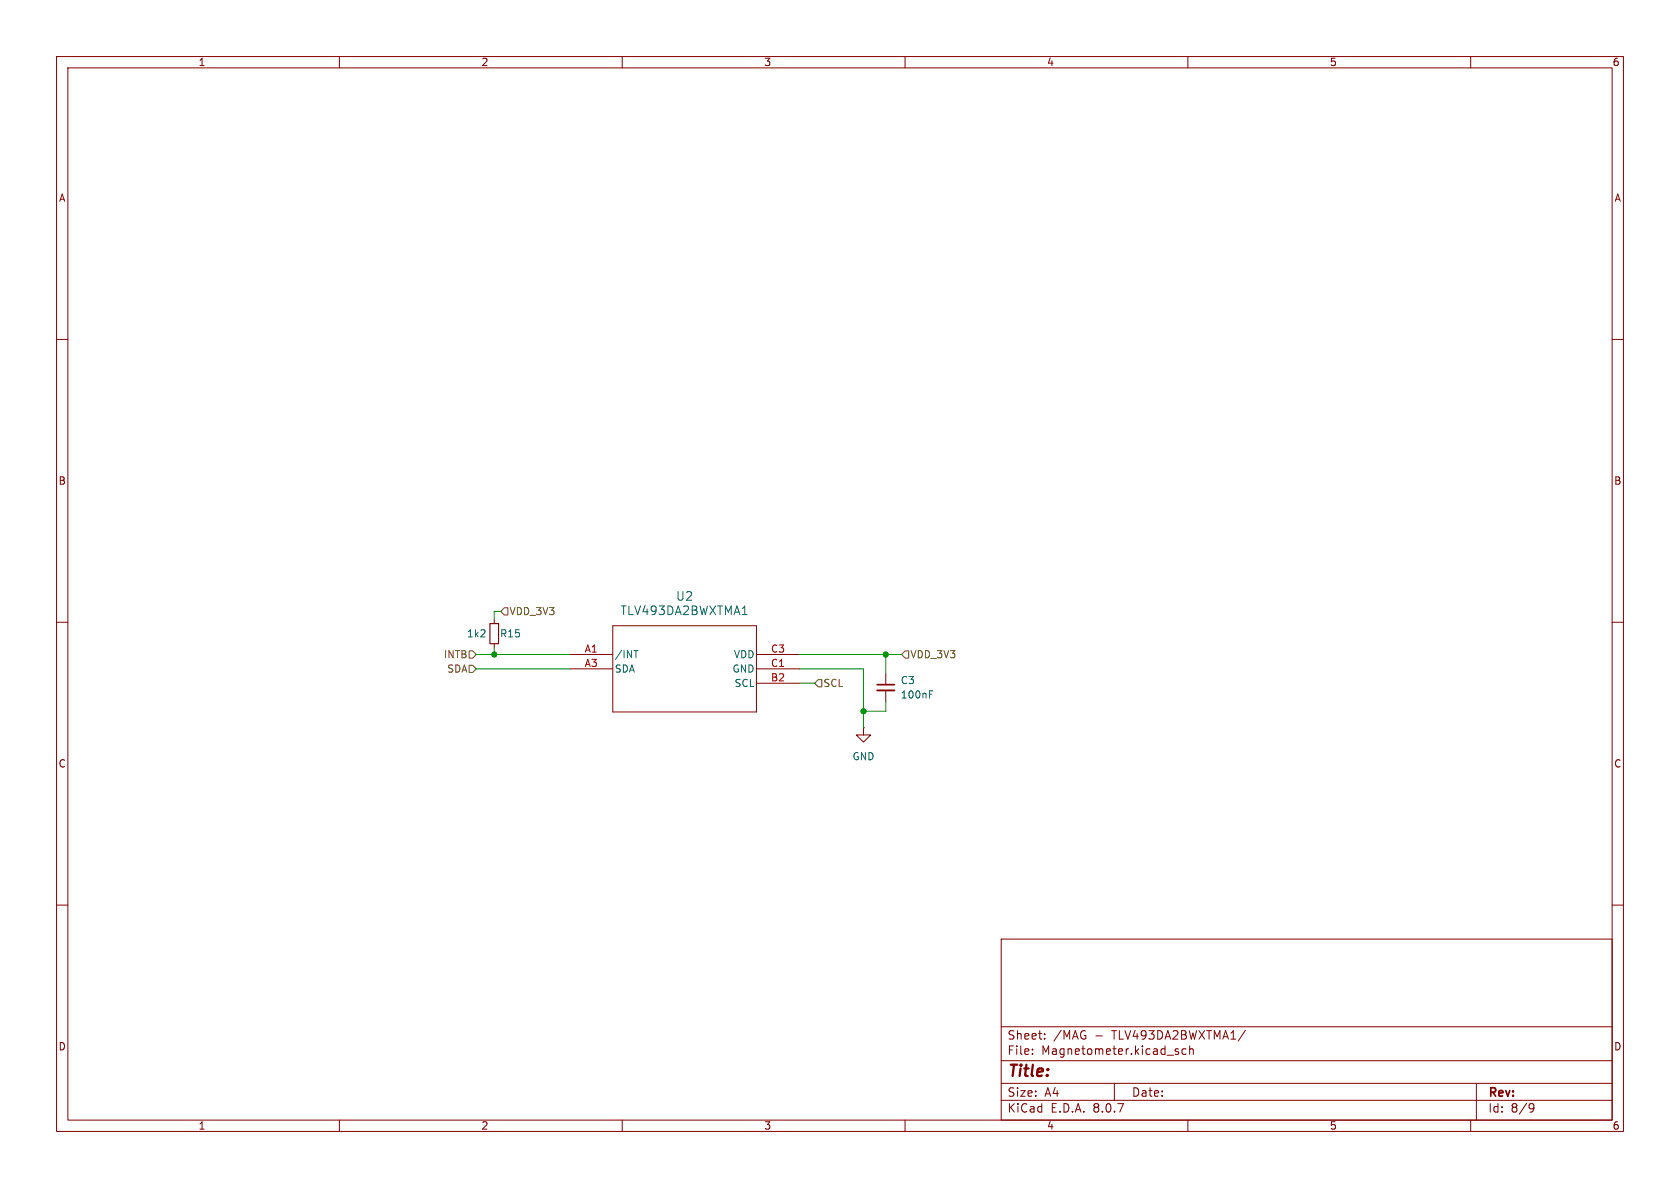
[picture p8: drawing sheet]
<svg xmlns="http://www.w3.org/2000/svg" width="297mm" height="210mm" viewBox="0 0 297 210" stroke-linecap="round" stroke-linejoin="round" font-family="sans-serif">
<g fill="none" stroke="#840000" stroke-width=".18">
<path d="M10 10h277v190h-277zM12 12h273v186h-273zM60 10v2M110 10v2M160 10v2M210 10v2M260 10v2M10 60h2M285 60h2M10 110h2M87.4 109.5v.7M87.4 113.8v.8"/>
<path d="M100.7 115.7h7.6M100.7 118.2h7.6M108.3 110.6h25.4v15.3h-25.4zM133.7 115.7h7.7M133.7 118.2h7.7M156.6 119v2M285 110h2M133.7 120.8h7.7M152.7 128.7v1.2h1.2l-1.2 1.3-1.3-1.3h1.3M152.7 128.7h.1M156.6 122v2.1M10 160h2"/>
<path d="M177 166h108v32h-108zM285 160h2M60 198v2M110 198v2M160 198v2M177 194.5h108M177 191.5h108M177 187.5h108M177 181.5h108M182.5 186.3v.1M182.5 185.5v.1M184.7 183.6v.1"/>
<path d="M184.7 182.8v.1M197 191.5v3M208 185.9l.3 .1 .1 .2-.2 .2h-.3M208 185.4l.3 .1M209.7 185.5l-.5-.1-.2 .3v.4l.1 .2h.6M210 198v2M210.3 185.5l.2-.1 .4 .1 .1 .9M210.3 184.9v1.5M220.2 182.1l-1.3 2M260 198v2M261 191.5v6.5M270.6 195.1l.5 .1a.99 .99 0 0 1-.4 1.4h-.2"/>
<path d="M271.2 195.7l-.3 .3h-.3"/>
</g>
<path d="M112.1 115h.7M131.2 108.6h.9M164.3 122.7h.4M164.3 122.1h.6" fill="none" stroke="#006464" stroke-width=".18"/>
<path d="M155.1 122h3" fill="none" stroke="#840000" stroke-width=".33"/>
<path d="M155.1 121h3" fill="none" stroke="#840000" stroke-width=".3"/>
<path d="M86.6 110.2h1.5v3.6h-1.5z" fill="none" stroke="#840000" stroke-width=".2"/>
<path d="M82.9 117.6h.7l.6 .6-.6 .7h-.7zM82.9 115.1h.7l.6 .6-.6 .6h-.7zM89.2 107.4h.6v1.3h-.6l-.7-.6zM160 115.1h.7v1.2h-.7l-.6-.6zM144.7 120.1h.6v1.3h-.6l-.7-.6z" fill="none" stroke="#725600" stroke-width=".18"/>
<path d="M84.2 115.7h16.5M84.2 118.2h16.5M87.4 114.6v1.1M88.5 108.1h-1.1v1.4M141.4 115.7h18M141.4 118.2h11.3v10.5M156.6 115.7v3.3M141.4 120.8h2.6M156.6 124.1v1.6h-3.9" fill="none" stroke="#009600" stroke-width=".18"/>
<g fill="#009600" stroke="#009600" stroke-width=".18">
<circle cx="152.7" cy="125.7" r=".46"/>
<circle cx="156.6" cy="115.7" r=".46"/>
<circle cx="87.4" cy="115.7" r=".46"/>
</g>
<text font-size="2.8" fill="#840000" x="178" y="190.9">Title:</text>
<g font-size="2.1" fill="#006464">
<text x="119.4" y="106.4">U2</text>
<text x="109.6" y="108.9">TLV493DA2BWXTMA1</text>
</g>
<g font-size="2.1" fill="#840000">
<text x="178" y="184">Sheet:</text>
<text x="186.2" y="184">/MAG</text>
<text x="193.6" y="184">-</text>
<text x="196.8" y="184">TLV493DA2BWXTMA1/</text>
<text x="178" y="186.7">File:</text>
<text x="184.1" y="186.7">Magnetometer.kicad_sch</text>
<text x="178" y="196.9">KiCad</text>
<text x="178" y="194.1">Size:</text>
<text x="184.7" y="194.1">A4</text>
<text x="185.7" y="196.9">E.D.A.</text>
<text x="193.3" y="196.9">8.0.7</text>
<text x="200" y="194.1">Date:</text>
<text x="263" y="194.3">Rev:</text>
<text x="263" y="196.9">Id:</text>
<text x="267.1" y="196.9">8/9</text>
</g>
<g font-size="1.8" fill="#840000">
<text x="35" y="11.9">1</text>
<text x="85" y="11.9">2</text>
<text x="135" y="11.9">3</text>
<text x="185" y="11.9">4</text>
<text x="235" y="11.9">5</text>
<text x="285" y="11.9">6</text>
<text x="10.3" y="35.9">A</text>
<text x="285.3" y="35.9">A</text>
<text x="10.3" y="85.9">B</text>
<text x="285.3" y="85.9">B</text>
<text x="10.3" y="135.9">C</text>
<text x="285.3" y="135.9">C</text>
<text x="10.3" y="185.9">D</text>
<text x="285.3" y="185.9">D</text>
<text x="35" y="199.9">1</text>
<text x="85" y="199.9">2</text>
<text x="135" y="199.9">3</text>
<text x="185" y="199.9">4</text>
<text x="235" y="199.9">5</text>
<text x="285" y="199.9">6</text>
</g>
<g font-size="1.8" fill="#006464">
<text x="82.4" y="112.9">1k2</text>
<text x="88.3" y="112.9">R15</text>
<text x="108.6" y="116.6">/INT</text>
<text x="108.6" y="119.1">SDA</text>
<text x="129.4" y="119.1">GND</text>
<text x="129.6" y="116.6">VDD</text>
<text x="129.8" y="121.6">SCL</text>
<text x="159.1" y="121.1">C3</text>
<text x="159.1" y="123.7">100nF</text>
<text x="150.6" y="134.6">GND</text>
</g>
<g font-size="1.8" fill="#725600">
<text x="90" y="108.9">VDD_3V3</text>
<text x="78.4" y="116.6">INTB</text>
<text x="79" y="119.1">SDA</text>
<text x="160.8" y="116.6">VDD_3V3</text>
<text x="145.5" y="121.6">SCL</text>
</g>
<g font-size="1.8" fill="#a90000">
<text x="103.3" y="115.4">A1</text>
<text x="103.3" y="118">A3</text>
<text x="136.2" y="118">C1</text>
<text x="136.2" y="115.4">C3</text>
<text x="136.2" y="120.5">B2</text>
</g>
</svg>
